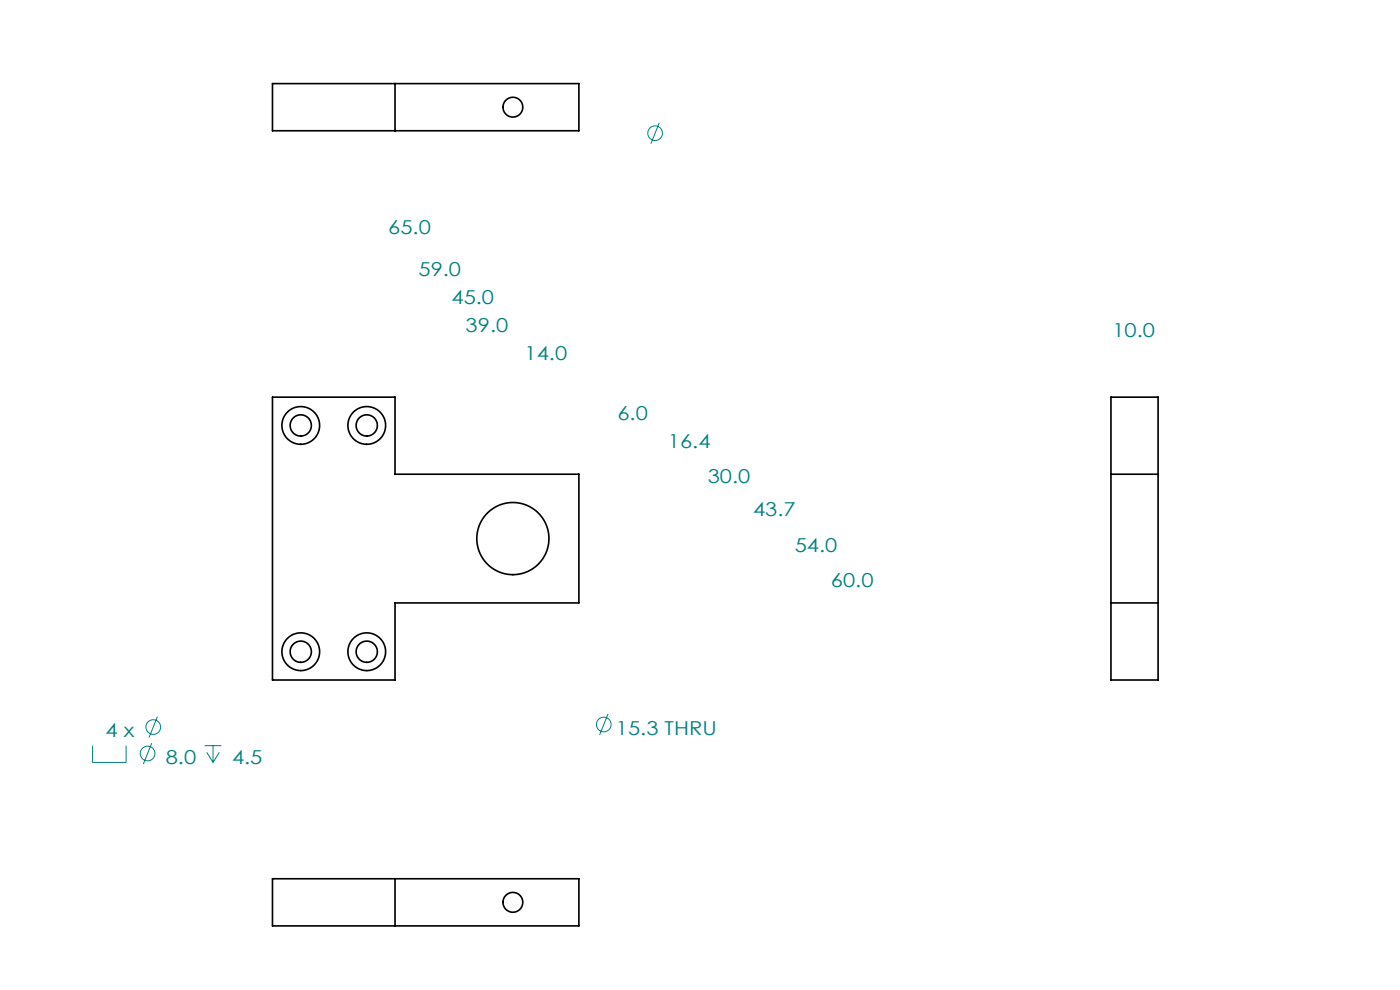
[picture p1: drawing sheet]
<svg xmlns="http://www.w3.org/2000/svg" width="297mm" height="210mm" viewBox="0 0 297 210" stroke-linecap="round" stroke-linejoin="round" font-family="sans-serif">
<g fill="none" stroke="#000" stroke-width=".35">
<path d="M57.8 17.7h65v10h-65zM83.8 17.7v10M57.8 84.2h26v16.4h39v27.3h-39v16.3h-26zM235.7 84.2h10v60h-10zM235.7 100.6h10M235.7 127.9h10M57.8 186.4h65v10h-65zM83.8 186.4v10"/>
<circle cx="108.8" cy="22.7" r="2.1"/>
<circle cx="63.8" cy="90.2" r="4"/>
<circle cx="63.8" cy="90.2" r="2.25"/>
<circle cx="77.8" cy="90.2" r="2.25"/>
<circle cx="77.8" cy="90.2" r="4"/>
<circle cx="108.8" cy="114.2" r="7.7"/>
<circle cx="63.8" cy="138.2" r="4"/>
<circle cx="63.8" cy="138.2" r="2.25"/>
<circle cx="77.8" cy="138.2" r="2.25"/>
<circle cx="77.8" cy="138.2" r="4"/>
<circle cx="108.8" cy="191.4" r="2.1"/>
</g>
<g fill="none" stroke="#008080" stroke-width=".21">
<path d="M139.9 26l-1.8 4.5M19.6 158.2v3.5h7.2v-3.5M32.2 157.6l-1.8 4.5M33.4 152l-1.8 4.4M43.4 158.2h3.6M43.9 159.6l1.3 2.1M45.2 158.2v3.5M46.5 159.6l-1.3 2.1M129 151.5l-1.8 4.4"/>
<circle cx="139" cy="28.3" r="1.56"/>
<circle cx="31.3" cy="159.8" r="1.56"/>
<circle cx="32.5" cy="154.2" r="1.56"/>
<circle cx="128.1" cy="153.7" r="1.56"/>
</g>
<g font-size="4.1" fill="#008080">
<text x="82.4" y="49.7">65.0</text>
<text x="88.8" y="58.4">59.0</text>
<text x="95.8" y="64.4">45.0</text>
<text x="98.8" y="70.4">39.0</text>
<text x="236" y="71.4">10.0</text>
<text x="111.3" y="76.4">14.0</text>
<text x="131" y="89.2">6.0</text>
<text x="141.7" y="94.9">16.4</text>
<text x="150.2" y="102.5">30.0</text>
<text x="159.8" y="109.4">43.7</text>
<text x="168.6" y="117.1">54.0</text>
<text x="176.3" y="124.5">60.0</text>
<text x="130.7" y="155.8">15.3 THRU</text>
<text x="22.4" y="156.4">4 x</text>
<text x="35.2" y="162">8.0</text>
<text x="49.2" y="162">4.5</text>
</g>
</svg>
